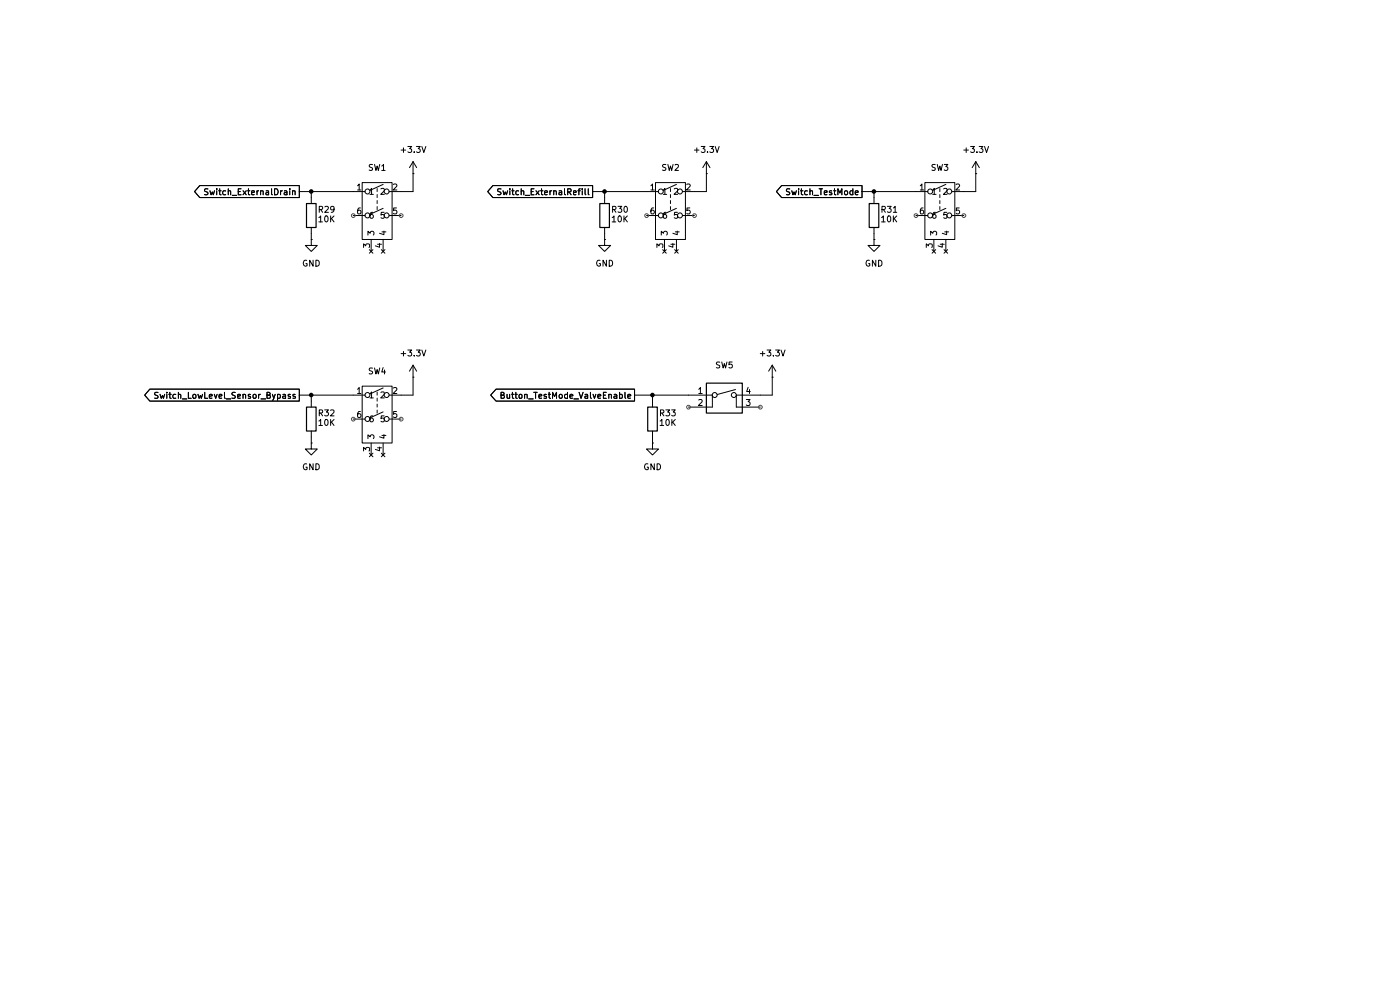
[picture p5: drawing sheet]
(kicad_sch
 (version 20250114)
 (generator "eeschema")
 (generator_version "9.0")
 (paper "A4")
 (lib_symbols
  (symbol "Device:R"
   (pin_numbers (hide yes))
   (pin_names
    (offset 0)) (exclude_from_sim no) (in_bom yes) (on_board yes)
   (property "Reference" "R" (at 2.032 0 90) (effects (font (size 1.27 1.27))))
   (property "Value" "R" (at 0 0 90) (effects (font (size 1.27 1.27))))
   (property "Footprint" "" (at -1.778 0 90) (effects (font (size 1.27 1.27)) (hide yes)))
   (property "Datasheet" "~" (at 0 0 0) (effects (font (size 1.27 1.27)) (hide yes)))
   (property "Description" "Resistor" (at 0 0 0) (effects (font (size 1.27 1.27)) (hide yes)))
   (symbol "R_0_1"
    (rectangle (start -1.016 -2.54) (end 1.016 2.54) (stroke (width 0.254) (type default)) (fill (type none))))
   (symbol "R_1_1"
    (pin passive line (at 0 3.81 270) (length 1.27) (name "~" (effects (font (size 1.27 1.27)))) (number "1" (effects (font (size 1.27 1.27)))))
    (pin passive line (at 0 -3.81 90) (length 1.27) (name "~" (effects (font (size 1.27 1.27)))) (number "2" (effects (font (size 1.27 1.27))))))
   (embedded_fonts no))
  (symbol "SW_DPST_6Pin_1" (exclude_from_sim no) (in_bom yes) (on_board yes)
   (property "Reference" "SW" (at 0 0 0) (effects (font (size 1.27 1.27))))
   (property "Value" "" (at 0 0 0) (effects (font (size 1.27 1.27))))
   (property "Footprint" "" (at 0 0 0) (effects (font (size 1.27 1.27)) (hide yes)))
   (property "Datasheet" "" (at 0 0 0) (effects (font (size 1.27 1.27)) (hide yes)))
   (property "Description" "" (at 0 0 0) (effects (font (size 1.27 1.27)) (hide yes)))
   (symbol "SW_DPST_6Pin_1_0_0"
    (circle (center 5.588 -3.81) (radius 0.508) (stroke (width 0) (type default)) (fill (type none)))
    (circle (center 5.588 -8.89) (radius 0.508) (stroke (width 0) (type default)) (fill (type none)))
    (polyline (pts (xy 6.096 -3.556) (xy 8.89 -2.286)) (stroke (width 0) (type default)) (fill (type none)))
    (polyline (pts (xy 6.096 -8.636) (xy 8.89 -7.366)) (stroke (width 0) (type default)) (fill (type none)))
    (polyline (pts (xy 7.62 -3.81) (xy 7.62 -3.175)) (stroke (width 0) (type default)) (fill (type none)))
    (polyline (pts (xy 7.62 -5.08) (xy 7.62 -4.445)) (stroke (width 0) (type default)) (fill (type none)))
    (polyline (pts (xy 7.62 -6.35) (xy 7.62 -5.715)) (stroke (width 0) (type default)) (fill (type none)))
    (polyline (pts (xy 7.62 -7.62) (xy 7.62 -6.985)) (stroke (width 0) (type default)) (fill (type none)))
    (circle (center 9.652 -3.81) (radius 0.508) (stroke (width 0) (type default)) (fill (type none)))
    (circle (center 9.652 -8.89) (radius 0.508) (stroke (width 0) (type default)) (fill (type none))))
   (symbol "SW_DPST_6Pin_1_1_1"
    (rectangle (start 4.445 -1.905) (end 10.795 -13.97) (stroke (width 0) (type default)) (fill (type background)))
    (pin passive line (at 2.54 -3.81 0) (length 2.54) (name "1" (effects (font (size 1.27 1.27)))) (number "1" (effects (font (size 1.27 1.27)))))
    (pin passive line (at 2.54 -8.89 0) (length 2.54) (name "6" (effects (font (size 1.27 1.27)))) (number "6" (effects (font (size 1.27 1.27)))))
    (pin no_connect line (at 6.35 -16.51 90) (length 2.54) (name "3" (effects (font (size 1.27 1.27)))) (number "3" (effects (font (size 1.27 1.27)))))
    (pin no_connect line (at 8.89 -16.51 90) (length 2.54) (name "4" (effects (font (size 1.27 1.27)))) (number "4" (effects (font (size 1.27 1.27)))))
    (pin passive line (at 12.7 -3.81 180) (length 2.54) (name "2" (effects (font (size 1.27 1.27)))) (number "2" (effects (font (size 1.27 1.27)))))
    (pin passive line (at 12.7 -8.89 180) (length 2.54) (name "5" (effects (font (size 1.27 1.27)))) (number "5" (effects (font (size 1.27 1.27))))))
   (embedded_fonts no))
  (symbol "Switch:SW_DPST_6Pin" (exclude_from_sim no) (in_bom yes) (on_board yes)
   (property "Reference" "SW" (at 0 0 0) (effects (font (size 1.27 1.27))))
   (property "Value" "" (at 0 0 0) (effects (font (size 1.27 1.27))))
   (property "Footprint" "" (at 0 0 0) (effects (font (size 1.27 1.27)) (hide yes)))
   (property "Datasheet" "" (at 0 0 0) (effects (font (size 1.27 1.27)) (hide yes)))
   (property "Description" "" (at 0 0 0) (effects (font (size 1.27 1.27)) (hide yes)))
   (symbol "SW_DPST_6Pin_0_0"
    (circle (center 5.588 -3.81) (radius 0.508) (stroke (width 0) (type default)) (fill (type none)))
    (circle (center 5.588 -8.89) (radius 0.508) (stroke (width 0) (type default)) (fill (type none)))
    (polyline (pts (xy 6.096 -3.556) (xy 8.89 -2.286)) (stroke (width 0) (type default)) (fill (type none)))
    (polyline (pts (xy 6.096 -8.636) (xy 8.89 -7.366)) (stroke (width 0) (type default)) (fill (type none)))
    (polyline (pts (xy 7.62 -3.81) (xy 7.62 -3.175)) (stroke (width 0) (type default)) (fill (type none)))
    (polyline (pts (xy 7.62 -5.08) (xy 7.62 -4.445)) (stroke (width 0) (type default)) (fill (type none)))
    (polyline (pts (xy 7.62 -6.35) (xy 7.62 -5.715)) (stroke (width 0) (type default)) (fill (type none)))
    (polyline (pts (xy 7.62 -7.62) (xy 7.62 -6.985)) (stroke (width 0) (type default)) (fill (type none)))
    (circle (center 9.652 -3.81) (radius 0.508) (stroke (width 0) (type default)) (fill (type none)))
    (circle (center 9.652 -8.89) (radius 0.508) (stroke (width 0) (type default)) (fill (type none))))
   (symbol "SW_DPST_6Pin_1_1"
    (rectangle (start 4.445 -1.905) (end 10.795 -13.97) (stroke (width 0) (type default)) (fill (type background)))
    (pin passive line (at 2.54 -3.81 0) (length 2.54) (name "1" (effects (font (size 1.27 1.27)))) (number "1" (effects (font (size 1.27 1.27)))))
    (pin passive line (at 2.54 -8.89 0) (length 2.54) (name "6" (effects (font (size 1.27 1.27)))) (number "6" (effects (font (size 1.27 1.27)))))
    (pin no_connect line (at 6.35 -16.51 90) (length 2.54) (name "3" (effects (font (size 1.27 1.27)))) (number "3" (effects (font (size 1.27 1.27)))))
    (pin no_connect line (at 8.89 -16.51 90) (length 2.54) (name "4" (effects (font (size 1.27 1.27)))) (number "4" (effects (font (size 1.27 1.27)))))
    (pin passive line (at 12.7 -3.81 180) (length 2.54) (name "2" (effects (font (size 1.27 1.27)))) (number "2" (effects (font (size 1.27 1.27)))))
    (pin passive line (at 12.7 -8.89 180) (length 2.54) (name "5" (effects (font (size 1.27 1.27)))) (number "5" (effects (font (size 1.27 1.27))))))
   (embedded_fonts no))
  (symbol "Switch:SW_SPST_4Pin" (exclude_from_sim no) (in_bom yes) (on_board yes)
   (property "Reference" "SW" (at 0 0 0) (effects (font (size 1.27 1.27))))
   (property "Value" "" (at 0 0 0) (effects (font (size 1.27 1.27))))
   (property "Footprint" "" (at 0 0 0) (effects (font (size 1.27 1.27)) (hide yes)))
   (property "Datasheet" "" (at 0 0 0) (effects (font (size 1.27 1.27)) (hide yes)))
   (property "Description" "" (at 0 0 0) (effects (font (size 1.27 1.27)) (hide yes)))
   (symbol "SW_SPST_4Pin_0_0"
    (circle (center -2.032 -3.81) (radius 0.508) (stroke (width 0) (type default)) (fill (type none)))
    (polyline (pts (xy -1.524 -3.683) (xy 2.3622 -2.6416)) (stroke (width 0) (type default)) (fill (type none)))
    (circle (center 2.032 -3.81) (radius 0.508) (stroke (width 0) (type default)) (fill (type none))))
   (symbol "SW_SPST_4Pin_0_1"
    (rectangle (start -3.81 -1.27) (end 3.81 -7.62) (stroke (width 0.254) (type default)) (fill (type background)))
    (polyline (pts (xy -2.54 -6.35) (xy -2.54 -3.81)) (stroke (width 0) (type default)) (fill (type none)))
    (polyline (pts (xy 2.54 -6.35) (xy 2.54 -3.81)) (stroke (width 0) (type default)) (fill (type none))))
   (symbol "SW_SPST_4Pin_1_1"
    (pin passive line (at -7.62 -3.81 0) (length 5.08) (name "~" (effects (font (size 1.27 1.27)))) (number "1" (effects (font (size 1.27 1.27)))))
    (pin passive line (at -7.62 -6.35 0) (length 5.08) (name "~" (effects (font (size 1.27 1.27)))) (number "2" (effects (font (size 1.27 1.27)))))
    (pin passive line (at 7.62 -3.81 180) (length 5.08) (name "~" (effects (font (size 1.27 1.27)))) (number "4" (effects (font (size 1.27 1.27)))))
    (pin passive line (at 7.62 -6.35 180) (length 5.08) (name "~" (effects (font (size 1.27 1.27)))) (number "3" (effects (font (size 1.27 1.27))))))
   (embedded_fonts no))
  (symbol "power:+3.3V"
   (power)
   (pin_numbers (hide yes))
   (pin_names
    (offset 0) (hide yes)) (exclude_from_sim no) (in_bom yes) (on_board yes)
   (property "Reference" "#PWR" (at 0 -3.81 0) (effects (font (size 1.27 1.27)) (hide yes)))
   (property "Value" "+3.3V" (at 0 3.556 0) (effects (font (size 1.27 1.27))))
   (property "Footprint" "" (at 0 0 0) (effects (font (size 1.27 1.27)) (hide yes)))
   (property "Datasheet" "" (at 0 0 0) (effects (font (size 1.27 1.27)) (hide yes)))
   (property "Description" "Power symbol creates a global label with name \"+3.3V\"" (at 0 0 0) (effects (font (size 1.27 1.27)) (hide yes)))
   (symbol "+3.3V_0_1"
    (polyline (pts (xy -0.762 1.27) (xy 0 2.54)) (stroke (width 0) (type default)) (fill (type none)))
    (polyline (pts (xy 0 2.54) (xy 0.762 1.27)) (stroke (width 0) (type default)) (fill (type none)))
    (polyline (pts (xy 0 0) (xy 0 2.54)) (stroke (width 0) (type default)) (fill (type none))))
   (symbol "+3.3V_1_1"
    (pin power_in line (at 0 0 90) (length 0) (name "~" (effects (font (size 1.27 1.27)))) (number "1" (effects (font (size 1.27 1.27))))))
   (embedded_fonts no))
  (symbol "power:GND"
   (power)
   (pin_numbers (hide yes))
   (pin_names
    (offset 0) (hide yes)) (exclude_from_sim no) (in_bom yes) (on_board yes)
   (property "Reference" "#PWR" (at 0 -6.35 0) (effects (font (size 1.27 1.27)) (hide yes)))
   (property "Value" "GND" (at 0 -3.81 0) (effects (font (size 1.27 1.27))))
   (property "Footprint" "" (at 0 0 0) (effects (font (size 1.27 1.27)) (hide yes)))
   (property "Datasheet" "" (at 0 0 0) (effects (font (size 1.27 1.27)) (hide yes)))
   (property "Description" "Power symbol creates a global label with name \"GND\" , ground" (at 0 0 0) (effects (font (size 1.27 1.27)) (hide yes)))
   (symbol "GND_0_1"
    (polyline (pts (xy 0 0) (xy 0 -1.27) (xy 1.27 -1.27) (xy 0 -2.54) (xy -1.27 -1.27) (xy 0 -1.27)) (stroke (width 0) (type default)) (fill (type none))))
   (symbol "GND_1_1"
    (pin power_in line (at 0 0 270) (length 0) (name "~" (effects (font (size 1.27 1.27)))) (number "1" (effects (font (size 1.27 1.27))))))
   (embedded_fonts no)))
 (junction
  (at 185.42 40.64)
  (diameter 0)
  (color 0 0 0 0))
 (junction
  (at 138.43 83.82)
  (diameter 0)
  (color 0 0 0 0))
 (junction
  (at 128.27 40.64)
  (diameter 0)
  (color 0 0 0 0))
 (junction
  (at 66.04 83.82)
  (diameter 0)
  (color 0 0 0 0))
 (junction
  (at 66.04 40.64)
  (diameter 0)
  (color 0 0 0 0))
 (wire
  (pts (xy 149.86 40.64) (xy 147.32 40.64))
  (stroke (width 0) (type default)))
 (wire
  (pts (xy 66.04 40.64) (xy 66.04 41.91))
  (stroke (width 0) (type default)))
 (wire
  (pts (xy 163.83 80.01) (xy 163.83 83.82))
  (stroke (width 0) (type default)))
 (wire
  (pts (xy 87.63 40.64) (xy 85.09 40.64))
  (stroke (width 0) (type default)))
 (wire
  (pts (xy 87.63 83.82) (xy 85.09 83.82))
  (stroke (width 0) (type default)))
 (wire
  (pts (xy 134.62 83.82) (xy 138.43 83.82))
  (stroke (width 0) (type default)))
 (wire
  (pts (xy 66.04 49.53) (xy 66.04 50.8))
  (stroke (width 0) (type default)))
 (wire
  (pts (xy 66.04 40.64) (xy 74.93 40.64))
  (stroke (width 0) (type default)))
 (wire
  (pts (xy 125.73 40.64) (xy 128.27 40.64))
  (stroke (width 0) (type default)))
 (wire
  (pts (xy 185.42 49.53) (xy 185.42 50.8))
  (stroke (width 0) (type default)))
 (wire
  (pts (xy 185.42 40.64) (xy 185.42 41.91))
  (stroke (width 0) (type default)))
 (wire
  (pts (xy 138.43 92.71) (xy 138.43 93.98))
  (stroke (width 0) (type default)))
 (wire
  (pts (xy 66.04 83.82) (xy 74.93 83.82))
  (stroke (width 0) (type default)))
 (wire
  (pts (xy 138.43 83.82) (xy 146.05 83.82))
  (stroke (width 0) (type default)))
 (wire
  (pts (xy 207.01 40.64) (xy 204.47 40.64))
  (stroke (width 0) (type default)))
 (wire
  (pts (xy 128.27 49.53) (xy 128.27 50.8))
  (stroke (width 0) (type default)))
 (wire
  (pts (xy 163.83 83.82) (xy 161.29 83.82))
  (stroke (width 0) (type default)))
 (wire
  (pts (xy 128.27 40.64) (xy 128.27 41.91))
  (stroke (width 0) (type default)))
 (wire
  (pts (xy 149.86 36.83) (xy 149.86 40.64))
  (stroke (width 0) (type default)))
 (wire
  (pts (xy 63.5 83.82) (xy 66.04 83.82))
  (stroke (width 0) (type default)))
 (wire
  (pts (xy 66.04 83.82) (xy 66.04 85.09))
  (stroke (width 0) (type default)))
 (wire
  (pts (xy 63.5 40.64) (xy 66.04 40.64))
  (stroke (width 0) (type default)))
 (wire
  (pts (xy 66.04 92.71) (xy 66.04 93.98))
  (stroke (width 0) (type default)))
 (wire
  (pts (xy 182.88 40.64) (xy 185.42 40.64))
  (stroke (width 0) (type default)))
 (wire
  (pts (xy 128.27 40.64) (xy 137.16 40.64))
  (stroke (width 0) (type default)))
 (wire
  (pts (xy 185.42 40.64) (xy 194.31 40.64))
  (stroke (width 0) (type default)))
 (wire
  (pts (xy 138.43 83.82) (xy 138.43 85.09))
  (stroke (width 0) (type default)))
 (wire
  (pts (xy 87.63 36.83) (xy 87.63 40.64))
  (stroke (width 0) (type default)))
 (wire
  (pts (xy 207.01 36.83) (xy 207.01 40.64))
  (stroke (width 0) (type default)))
 (wire
  (pts (xy 87.63 80.01) (xy 87.63 83.82))
  (stroke (width 0) (type default)))
 (global_label "Switch_ExternalDrain"
  (shape output)
  (at 63.5 40.64 180)
  (fields_autoplaced yes)
  (effects (font (size 1.27 1.27)) (justify right))
  (property "Intersheetrefs" "${INTERSHEET_REFS}" (at 40.7393 40.64 0) (effects (font (size 1.27 1.27)) (justify right) (hide yes))))
 (global_label "Switch_LowLevel_Sensor_Bypass"
  (shape output)
  (at 63.5 83.82 180)
  (fields_autoplaced yes)
  (effects (font (size 1.27 1.27)) (justify right))
  (property "Intersheetrefs" "${INTERSHEET_REFS}" (at 30.156 83.82 0) (effects (font (size 1.27 1.27)) (justify right) (hide yes))))
 (global_label "Button_TestMode_ValveEnable"
  (shape output)
  (at 134.62 83.82 180)
  (fields_autoplaced yes)
  (effects (font (size 1.27 1.27)) (justify right))
  (property "Intersheetrefs" "${INTERSHEET_REFS}" (at 103.5744 83.82 0) (effects (font (size 1.27 1.27)) (justify right) (hide yes))))
 (global_label "Switch_TestMode"
  (shape output)
  (at 182.88 40.64 180)
  (fields_autoplaced yes)
  (effects (font (size 1.27 1.27)) (justify right))
  (property "Intersheetrefs" "${INTERSHEET_REFS}" (at 164.1711 40.64 0) (effects (font (size 1.27 1.27)) (justify right) (hide yes))))
 (global_label "Switch_ExternalRefill"
  (shape output)
  (at 125.73 40.64 180)
  (fields_autoplaced yes)
  (effects (font (size 1.27 1.27)) (justify right))
  (property "Intersheetrefs" "${INTERSHEET_REFS}" (at 102.9088 40.64 0) (effects (font (size 1.27 1.27)) (justify right) (hide yes))))
 (symbol
  (lib_id "Device:R")
  (at 185.42 45.72 0)
  (unit 1)
  (exclude_from_sim no)
  (in_bom yes)
  (on_board yes)
  (dnp no)
  (property "Reference" "R31" (at 186.69 44.45 0) (effects (font (size 1.27 1.27)) (justify left)))
  (property "Value" "10K" (at 186.69 46.482 0) (effects (font (size 1.27 1.27)) (justify left)))
  (property "Footprint" "Resistor_THT:R_Axial_DIN0207_L6.3mm_D2.5mm_P10.16mm_Horizontal" (at 183.642 45.72 90) (effects (font (size 1.27 1.27)) (hide yes)))
  (property "Datasheet" "~" (at 185.42 45.72 0) (effects (font (size 1.27 1.27)) (hide yes)))
  (property "Description" "Resistor" (at 185.42 45.72 0) (effects (font (size 1.27 1.27)) (hide yes)))
  (pin "2")
  (pin "1"))
 (symbol
  (lib_id "Device:R")
  (at 66.04 88.9 0)
  (unit 1)
  (exclude_from_sim no)
  (in_bom yes)
  (on_board yes)
  (dnp no)
  (property "Reference" "R32" (at 67.31 87.63 0) (effects (font (size 1.27 1.27)) (justify left)))
  (property "Value" "10K" (at 67.31 89.662 0) (effects (font (size 1.27 1.27)) (justify left)))
  (property "Footprint" "Resistor_THT:R_Axial_DIN0207_L6.3mm_D2.5mm_P10.16mm_Horizontal" (at 64.262 88.9 90) (effects (font (size 1.27 1.27)) (hide yes)))
  (property "Datasheet" "~" (at 66.04 88.9 0) (effects (font (size 1.27 1.27)) (hide yes)))
  (property "Description" "Resistor" (at 66.04 88.9 0) (effects (font (size 1.27 1.27)) (hide yes)))
  (pin "2")
  (pin "1"))
 (symbol
  (lib_id "Switch:SW_SPST_4Pin")
  (at 153.67 80.01 0)
  (unit 1)
  (exclude_from_sim no)
  (in_bom yes)
  (on_board yes)
  (dnp no)
  (fields_autoplaced yes)
  (property "Reference" "SW5" (at 153.67 77.47 0) (effects (font (size 1.27 1.27))))
  (property "Value" "~" (at 153.67 80.01 0) (effects (font (size 1.27 1.27))))
  (property "Footprint" "Button_Switch_THT:SW_SPST_4Pin" (at 153.67 80.01 0) (effects (font (size 1.27 1.27)) (hide yes)))
  (property "Datasheet" "" (at 153.67 80.01 0) (effects (font (size 1.27 1.27)) (hide yes)))
  (property "Description" "" (at 153.67 80.01 0) (effects (font (size 1.27 1.27)) (hide yes)))
  (pin "3")
  (pin "4")
  (pin "1")
  (pin "2"))
 (symbol
  (lib_id "power:+3.3V")
  (at 87.63 80.01 0)
  (unit 1)
  (exclude_from_sim no)
  (in_bom yes)
  (on_board yes)
  (dnp no)
  (fields_autoplaced yes)
  (property "Reference" "#PWR021" (at 87.63 83.82 0) (effects (font (size 1.27 1.27)) (hide yes)))
  (property "Value" "+3.3V" (at 87.63 74.93 0) (effects (font (size 1.27 1.27))))
  (property "Footprint" "" (at 87.63 80.01 0) (effects (font (size 1.27 1.27)) (hide yes)))
  (property "Datasheet" "" (at 87.63 80.01 0) (effects (font (size 1.27 1.27)) (hide yes)))
  (property "Description" "Power symbol creates a global label with name \"+3.3V\"" (at 87.63 80.01 0) (effects (font (size 1.27 1.27)) (hide yes)))
  (pin "1"))
 (symbol
  (lib_id "Device:R")
  (at 128.27 45.72 0)
  (unit 1)
  (exclude_from_sim no)
  (in_bom yes)
  (on_board yes)
  (dnp no)
  (property "Reference" "R30" (at 129.54 44.45 0) (effects (font (size 1.27 1.27)) (justify left)))
  (property "Value" "10K" (at 129.54 46.482 0) (effects (font (size 1.27 1.27)) (justify left)))
  (property "Footprint" "Resistor_THT:R_Axial_DIN0207_L6.3mm_D2.5mm_P10.16mm_Horizontal" (at 126.492 45.72 90) (effects (font (size 1.27 1.27)) (hide yes)))
  (property "Datasheet" "~" (at 128.27 45.72 0) (effects (font (size 1.27 1.27)) (hide yes)))
  (property "Description" "Resistor" (at 128.27 45.72 0) (effects (font (size 1.27 1.27)) (hide yes)))
  (pin "2")
  (pin "1"))
 (symbol
  (lib_id "power:+3.3V")
  (at 87.63 36.83 0)
  (unit 1)
  (exclude_from_sim no)
  (in_bom yes)
  (on_board yes)
  (dnp no)
  (fields_autoplaced yes)
  (property "Reference" "#PWR010" (at 87.63 40.64 0) (effects (font (size 1.27 1.27)) (hide yes)))
  (property "Value" "+3.3V" (at 87.63 31.75 0) (effects (font (size 1.27 1.27))))
  (property "Footprint" "" (at 87.63 36.83 0) (effects (font (size 1.27 1.27)) (hide yes)))
  (property "Datasheet" "" (at 87.63 36.83 0) (effects (font (size 1.27 1.27)) (hide yes)))
  (property "Description" "Power symbol creates a global label with name \"+3.3V\"" (at 87.63 36.83 0) (effects (font (size 1.27 1.27)) (hide yes)))
  (pin "1"))
 (symbol
  (lib_id "power:+3.3V")
  (at 163.83 80.01 0)
  (unit 1)
  (exclude_from_sim no)
  (in_bom yes)
  (on_board yes)
  (dnp no)
  (fields_autoplaced yes)
  (property "Reference" "#PWR022" (at 163.83 83.82 0) (effects (font (size 1.27 1.27)) (hide yes)))
  (property "Value" "+3.3V" (at 163.83 74.93 0) (effects (font (size 1.27 1.27))))
  (property "Footprint" "" (at 163.83 80.01 0) (effects (font (size 1.27 1.27)) (hide yes)))
  (property "Datasheet" "" (at 163.83 80.01 0) (effects (font (size 1.27 1.27)) (hide yes)))
  (property "Description" "Power symbol creates a global label with name \"+3.3V\"" (at 163.83 80.01 0) (effects (font (size 1.27 1.27)) (hide yes)))
  (pin "1"))
 (symbol
  (lib_id "Device:R")
  (at 66.04 45.72 0)
  (unit 1)
  (exclude_from_sim no)
  (in_bom yes)
  (on_board yes)
  (dnp no)
  (property "Reference" "R29" (at 67.31 44.45 0) (effects (font (size 1.27 1.27)) (justify left)))
  (property "Value" "10K" (at 67.31 46.482 0) (effects (font (size 1.27 1.27)) (justify left)))
  (property "Footprint" "Resistor_THT:R_Axial_DIN0207_L6.3mm_D2.5mm_P10.16mm_Horizontal" (at 64.262 45.72 90) (effects (font (size 1.27 1.27)) (hide yes)))
  (property "Datasheet" "~" (at 66.04 45.72 0) (effects (font (size 1.27 1.27)) (hide yes)))
  (property "Description" "Resistor" (at 66.04 45.72 0) (effects (font (size 1.27 1.27)) (hide yes)))
  (pin "2")
  (pin "1"))
 (symbol
  (lib_id "power:GND")
  (at 66.04 50.8 0)
  (unit 1)
  (exclude_from_sim no)
  (in_bom yes)
  (on_board yes)
  (dnp no)
  (fields_autoplaced yes)
  (property "Reference" "#PWR040" (at 66.04 57.15 0) (effects (font (size 1.27 1.27)) (hide yes)))
  (property "Value" "GND" (at 66.04 55.88 0) (effects (font (size 1.27 1.27))))
  (property "Footprint" "" (at 66.04 50.8 0) (effects (font (size 1.27 1.27)) (hide yes)))
  (property "Datasheet" "" (at 66.04 50.8 0) (effects (font (size 1.27 1.27)) (hide yes)))
  (property "Description" "Power symbol creates a global label with name \"GND\" , ground" (at 66.04 50.8 0) (effects (font (size 1.27 1.27)) (hide yes)))
  (pin "1"))
 (symbol
  (lib_id "Switch:SW_DPST_6Pin")
  (at 134.62 36.83 0)
  (unit 1)
  (exclude_from_sim no)
  (in_bom yes)
  (on_board yes)
  (dnp no)
  (fields_autoplaced yes)
  (property "Reference" "SW2" (at 142.24 35.56 0) (effects (font (size 1.27 1.27))))
  (property "Value" "~" (at 142.24 36.83 0) (effects (font (size 1.27 1.27))))
  (property "Footprint" "Button_Switch_THT:SW_DPST_6Pin" (at 134.62 36.83 0) (effects (font (size 1.27 1.27)) (hide yes)))
  (property "Datasheet" "" (at 134.62 36.83 0) (effects (font (size 1.27 1.27)) (hide yes)))
  (property "Description" "" (at 134.62 36.83 0) (effects (font (size 1.27 1.27)) (hide yes)))
  (pin "6")
  (pin "3")
  (pin "2")
  (pin "1")
  (pin "4")
  (pin "5"))
 (symbol
  (lib_id "Device:R")
  (at 138.43 88.9 0)
  (unit 1)
  (exclude_from_sim no)
  (in_bom yes)
  (on_board yes)
  (dnp no)
  (property "Reference" "R33" (at 139.7 87.63 0) (effects (font (size 1.27 1.27)) (justify left)))
  (property "Value" "10K" (at 139.7 89.662 0) (effects (font (size 1.27 1.27)) (justify left)))
  (property "Footprint" "Resistor_THT:R_Axial_DIN0207_L6.3mm_D2.5mm_P10.16mm_Horizontal" (at 136.652 88.9 90) (effects (font (size 1.27 1.27)) (hide yes)))
  (property "Datasheet" "~" (at 138.43 88.9 0) (effects (font (size 1.27 1.27)) (hide yes)))
  (property "Description" "Resistor" (at 138.43 88.9 0) (effects (font (size 1.27 1.27)) (hide yes)))
  (pin "2")
  (pin "1"))
 (symbol
  (lib_id "power:GND")
  (at 138.43 93.98 0)
  (unit 1)
  (exclude_from_sim no)
  (in_bom yes)
  (on_board yes)
  (dnp no)
  (fields_autoplaced yes)
  (property "Reference" "#PWR058" (at 138.43 100.33 0) (effects (font (size 1.27 1.27)) (hide yes)))
  (property "Value" "GND" (at 138.43 99.06 0) (effects (font (size 1.27 1.27))))
  (property "Footprint" "" (at 138.43 93.98 0) (effects (font (size 1.27 1.27)) (hide yes)))
  (property "Datasheet" "" (at 138.43 93.98 0) (effects (font (size 1.27 1.27)) (hide yes)))
  (property "Description" "Power symbol creates a global label with name \"GND\" , ground" (at 138.43 93.98 0) (effects (font (size 1.27 1.27)) (hide yes)))
  (pin "1"))
 (symbol
  (lib_id "Switch:SW_DPST_6Pin")
  (at 72.39 80.01 0)
  (unit 1)
  (exclude_from_sim no)
  (in_bom yes)
  (on_board yes)
  (dnp no)
  (fields_autoplaced yes)
  (property "Reference" "SW4" (at 80.01 78.74 0) (effects (font (size 1.27 1.27))))
  (property "Value" "~" (at 80.01 80.01 0) (effects (font (size 1.27 1.27))))
  (property "Footprint" "Button_Switch_THT:SW_DPST_6Pin" (at 72.39 80.01 0) (effects (font (size 1.27 1.27)) (hide yes)))
  (property "Datasheet" "" (at 72.39 80.01 0) (effects (font (size 1.27 1.27)) (hide yes)))
  (property "Description" "" (at 72.39 80.01 0) (effects (font (size 1.27 1.27)) (hide yes)))
  (pin "6")
  (pin "3")
  (pin "2")
  (pin "1")
  (pin "4")
  (pin "5"))
 (symbol
  (lib_id "Switch:SW_DPST_6Pin")
  (at 191.77 36.83 0)
  (unit 1)
  (exclude_from_sim no)
  (in_bom yes)
  (on_board yes)
  (dnp no)
  (fields_autoplaced yes)
  (property "Reference" "SW3" (at 199.39 35.56 0) (effects (font (size 1.27 1.27))))
  (property "Value" "~" (at 199.39 36.83 0) (effects (font (size 1.27 1.27))))
  (property "Footprint" "Button_Switch_THT:SW_DPST_6Pin" (at 191.77 36.83 0) (effects (font (size 1.27 1.27)) (hide yes)))
  (property "Datasheet" "" (at 191.77 36.83 0) (effects (font (size 1.27 1.27)) (hide yes)))
  (property "Description" "" (at 191.77 36.83 0) (effects (font (size 1.27 1.27)) (hide yes)))
  (pin "6")
  (pin "3")
  (pin "2")
  (pin "1")
  (pin "4")
  (pin "5"))
 (symbol
  (lib_name "SW_DPST_6Pin_1")
  (lib_id "Switch:SW_DPST_6Pin")
  (at 72.39 36.83 0)
  (unit 1)
  (exclude_from_sim no)
  (in_bom yes)
  (on_board yes)
  (dnp no)
  (fields_autoplaced yes)
  (property "Reference" "SW1" (at 80.01 35.56 0) (effects (font (size 1.27 1.27))))
  (property "Value" "~" (at 80.01 36.83 0) (effects (font (size 1.27 1.27))))
  (property "Footprint" "Button_Switch_THT:SW_DPST_6Pin" (at 72.39 36.83 0) (effects (font (size 1.27 1.27)) (hide yes)))
  (property "Datasheet" "" (at 72.39 36.83 0) (effects (font (size 1.27 1.27)) (hide yes)))
  (property "Description" "" (at 72.39 36.83 0) (effects (font (size 1.27 1.27)) (hide yes)))
  (pin "6")
  (pin "3")
  (pin "2")
  (pin "1")
  (pin "4")
  (pin "5"))
 (symbol
  (lib_id "power:+3.3V")
  (at 207.01 36.83 0)
  (unit 1)
  (exclude_from_sim no)
  (in_bom yes)
  (on_board yes)
  (dnp no)
  (fields_autoplaced yes)
  (property "Reference" "#PWR020" (at 207.01 40.64 0) (effects (font (size 1.27 1.27)) (hide yes)))
  (property "Value" "+3.3V" (at 207.01 31.75 0) (effects (font (size 1.27 1.27))))
  (property "Footprint" "" (at 207.01 36.83 0) (effects (font (size 1.27 1.27)) (hide yes)))
  (property "Datasheet" "" (at 207.01 36.83 0) (effects (font (size 1.27 1.27)) (hide yes)))
  (property "Description" "Power symbol creates a global label with name \"+3.3V\"" (at 207.01 36.83 0) (effects (font (size 1.27 1.27)) (hide yes)))
  (pin "1"))
 (symbol
  (lib_id "power:GND")
  (at 185.42 50.8 0)
  (unit 1)
  (exclude_from_sim no)
  (in_bom yes)
  (on_board yes)
  (dnp no)
  (fields_autoplaced yes)
  (property "Reference" "#PWR056" (at 185.42 57.15 0) (effects (font (size 1.27 1.27)) (hide yes)))
  (property "Value" "GND" (at 185.42 55.88 0) (effects (font (size 1.27 1.27))))
  (property "Footprint" "" (at 185.42 50.8 0) (effects (font (size 1.27 1.27)) (hide yes)))
  (property "Datasheet" "" (at 185.42 50.8 0) (effects (font (size 1.27 1.27)) (hide yes)))
  (property "Description" "Power symbol creates a global label with name \"GND\" , ground" (at 185.42 50.8 0) (effects (font (size 1.27 1.27)) (hide yes)))
  (pin "1"))
 (symbol
  (lib_id "power:+3.3V")
  (at 149.86 36.83 0)
  (unit 1)
  (exclude_from_sim no)
  (in_bom yes)
  (on_board yes)
  (dnp no)
  (fields_autoplaced yes)
  (property "Reference" "#PWR019" (at 149.86 40.64 0) (effects (font (size 1.27 1.27)) (hide yes)))
  (property "Value" "+3.3V" (at 149.86 31.75 0) (effects (font (size 1.27 1.27))))
  (property "Footprint" "" (at 149.86 36.83 0) (effects (font (size 1.27 1.27)) (hide yes)))
  (property "Datasheet" "" (at 149.86 36.83 0) (effects (font (size 1.27 1.27)) (hide yes)))
  (property "Description" "Power symbol creates a global label with name \"+3.3V\"" (at 149.86 36.83 0) (effects (font (size 1.27 1.27)) (hide yes)))
  (pin "1"))
 (symbol
  (lib_id "power:GND")
  (at 66.04 93.98 0)
  (unit 1)
  (exclude_from_sim no)
  (in_bom yes)
  (on_board yes)
  (dnp no)
  (fields_autoplaced yes)
  (property "Reference" "#PWR057" (at 66.04 100.33 0) (effects (font (size 1.27 1.27)) (hide yes)))
  (property "Value" "GND" (at 66.04 99.06 0) (effects (font (size 1.27 1.27))))
  (property "Footprint" "" (at 66.04 93.98 0) (effects (font (size 1.27 1.27)) (hide yes)))
  (property "Datasheet" "" (at 66.04 93.98 0) (effects (font (size 1.27 1.27)) (hide yes)))
  (property "Description" "Power symbol creates a global label with name \"GND\" , ground" (at 66.04 93.98 0) (effects (font (size 1.27 1.27)) (hide yes)))
  (pin "1"))
 (symbol
  (lib_id "power:GND")
  (at 128.27 50.8 0)
  (unit 1)
  (exclude_from_sim no)
  (in_bom yes)
  (on_board yes)
  (dnp no)
  (fields_autoplaced yes)
  (property "Reference" "#PWR041" (at 128.27 57.15 0) (effects (font (size 1.27 1.27)) (hide yes)))
  (property "Value" "GND" (at 128.27 55.88 0) (effects (font (size 1.27 1.27))))
  (property "Footprint" "" (at 128.27 50.8 0) (effects (font (size 1.27 1.27)) (hide yes)))
  (property "Datasheet" "" (at 128.27 50.8 0) (effects (font (size 1.27 1.27)) (hide yes)))
  (property "Description" "Power symbol creates a global label with name \"GND\" , ground" (at 128.27 50.8 0) (effects (font (size 1.27 1.27)) (hide yes)))
  (pin "1")))
